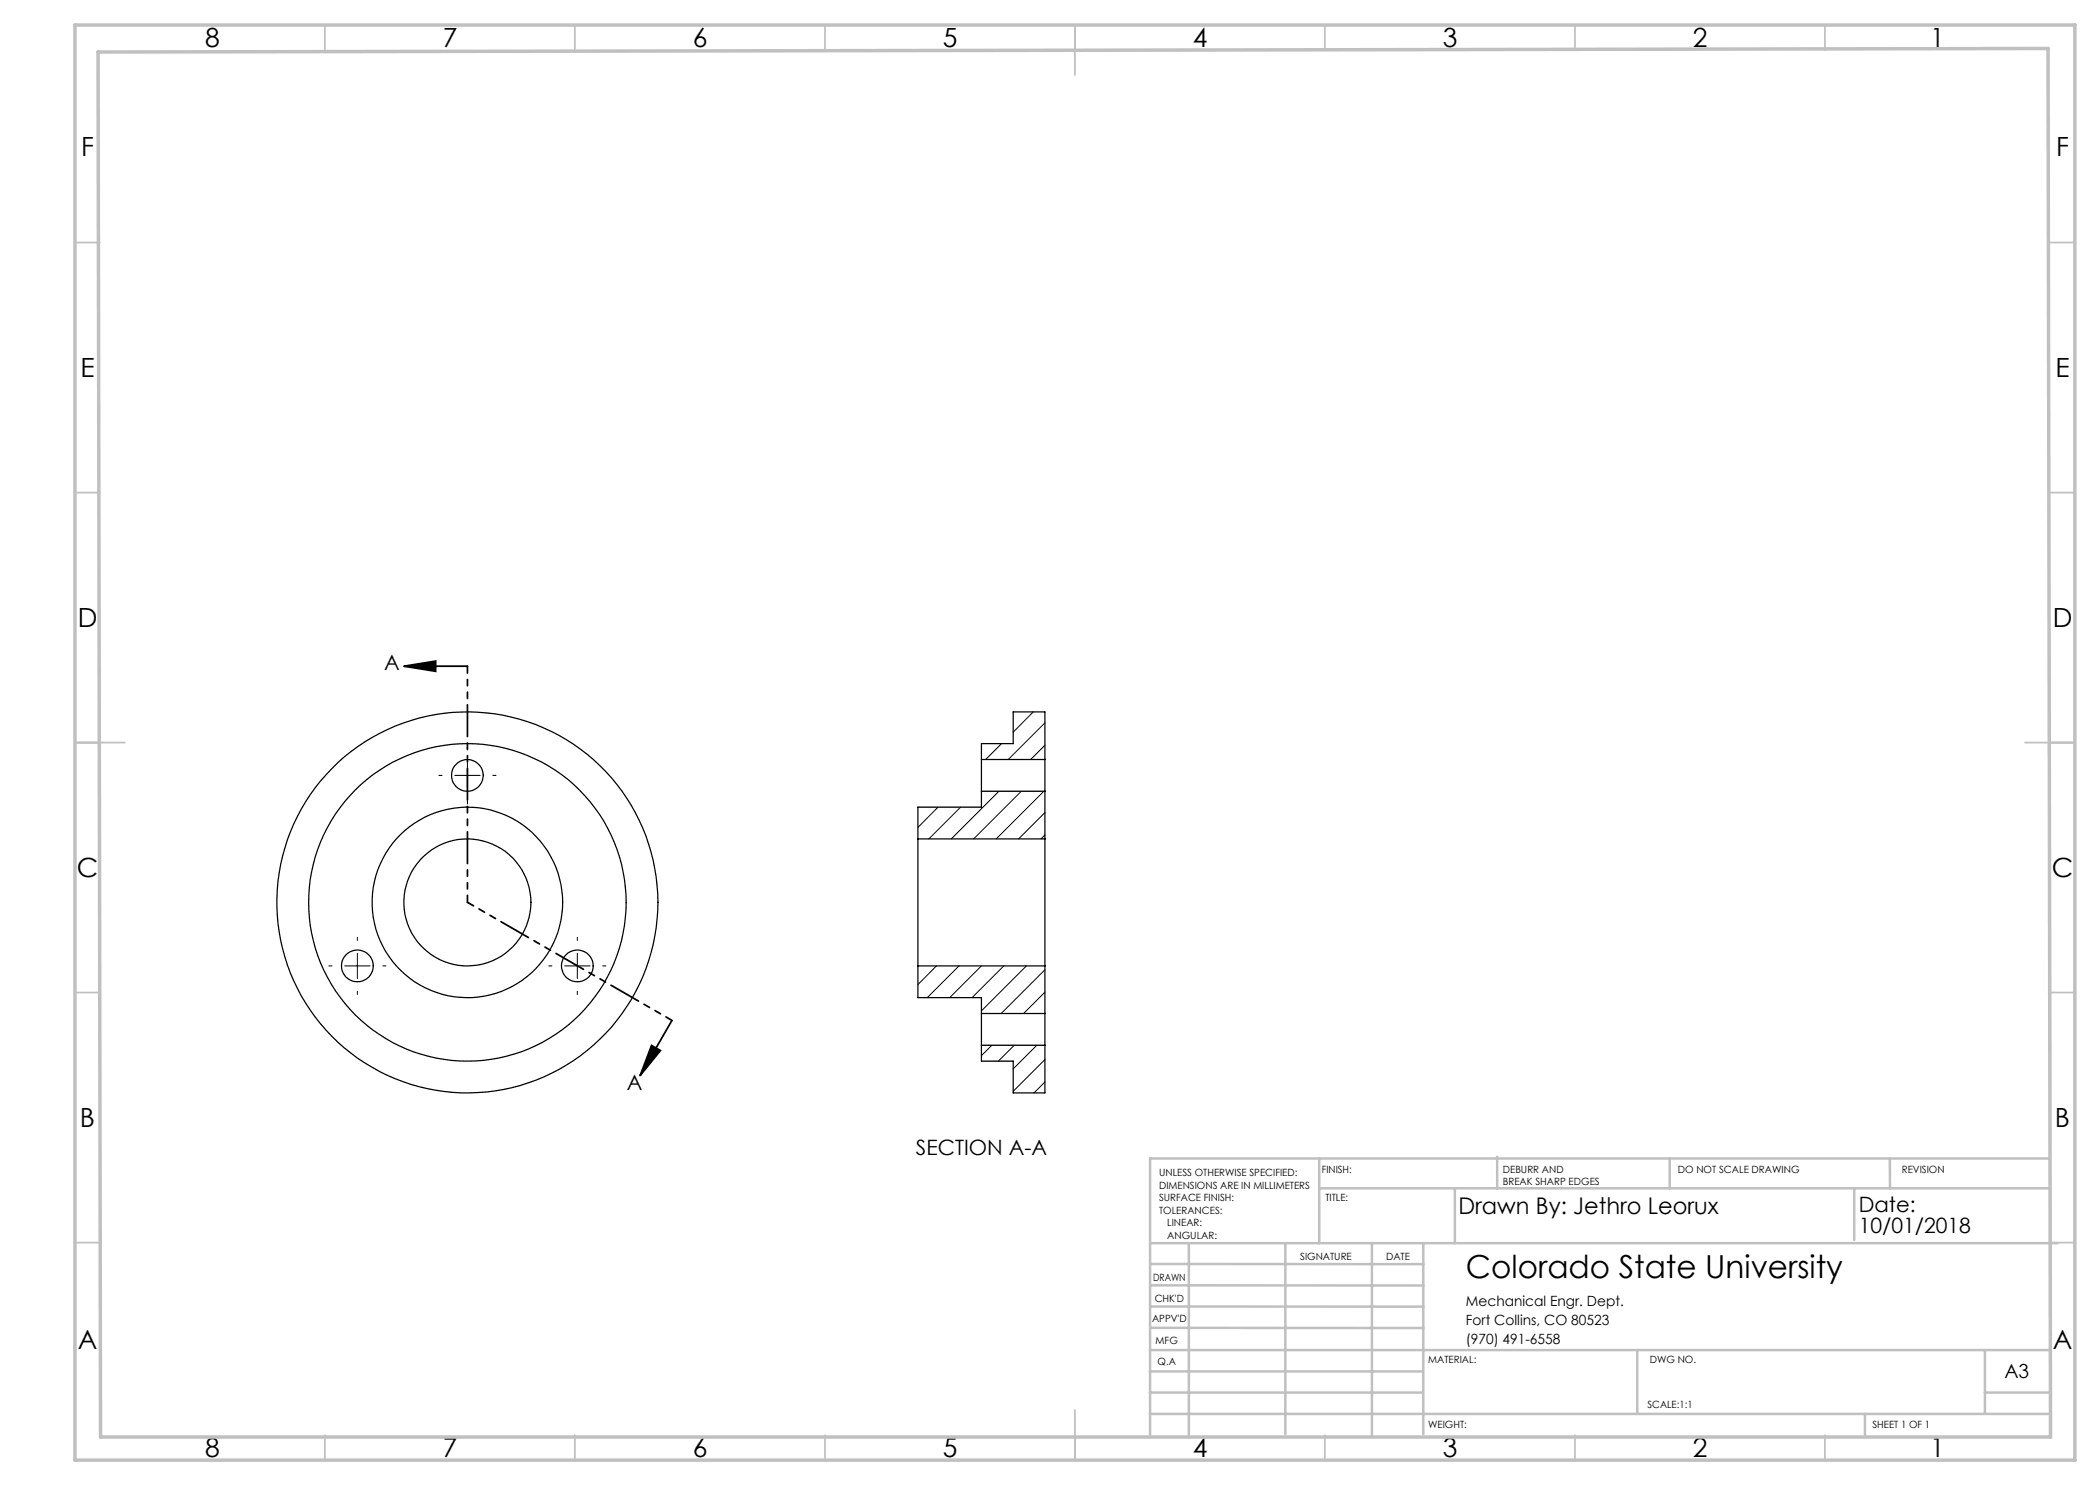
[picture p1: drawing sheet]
<svg xmlns="http://www.w3.org/2000/svg" width="420mm" height="297mm" viewBox="0 0 420 297" stroke-linecap="round" stroke-linejoin="round" font-family="sans-serif">
<path d="M80.8 133.2l6.3-1v2.1zM80.8 133.2h12.7M130.3 209.1l1.8 1-4.1 5zM134.4 204.1l-6.4 11" fill="none" stroke="#000" stroke-width=".35"/>
<g fill="none" stroke="#000" stroke-width=".2">
<path d="M87.8 155.1h.6M90.9 155.1h5.1M93.5 149.4v.6M93.5 152.5v5.1M98.6 155.1h.6M199.8 158.3l-9.5 9.5M200.3 148.7l-3.2 3.2M204.3 158.3l-9.6 9.5M206.7 142.4l-4.1 4M208.8 158.3l-9.6 9.5M209 144.6l-7.4 7.3M209 149l-2.9 2.9"/>
<path d="M93.5 160.2v.6M187.6 161.4l-4 4.1M192.1 161.4l-6.3 6.4M209 162.5l-5.3 5.3M209 167l-.8 .8M65.8 193.2h.6M68.9 193.2h5.1M71.5 187.5v.6M71.5 190.6v5.1M71.5 198.3v.6M76.6 193.2h.6M109.7 193.2h.7"/>
<path d="M112.9 193.2h5.1M115.5 187.5v.6M115.5 190.6v5.1M115.5 198.3v.6M120.5 193.2h.7M187.3 193.2l-3.7 3.7M191.8 193.2l-6.3 6.3M196.3 193.2l-6.4 6.3M200.8 193.2l-6.4 6.3M205.3 193.2l-9 9M209 194l-8.8 8.7M209 198.4l-4.3 4.3"/>
<path d="M198.4 209.1l-2.1 2M202.8 209.1l-3.1 3.1M207.4 209.1l-4.8 4.7M209 211.9l-6.4 6.4M209 216.4l-2.2 2.2"/>
</g>
<path d="M93.5 180.5v-47.3M93.5 180.5l40.9 23.6" fill="none" stroke="#000" stroke-width=".35" stroke-dasharray="6.3 1.3 1.3 1.3 1.3 1.3" stroke-dashoffset="5"/>
<g fill="none" stroke="#c0c0c0" stroke-width=".35">
<path d="M65 5v5M115 5v5M165 5v5M215 5v10M265 5v5M315 5v5M365 5v5M15 48.5h5M410 48.5h5M15 98.5h5M410 98.5h5M15 148.5h10"/>
<path d="M405 148.5h10M15 198.5h5M410 198.5h5M15 248.5h5M410 248.5h5M65 287v5M115 287v5M165 287v5M215 282v10M265 287v5M315 287v5M365 287v5"/>
</g>
<g fill="none" stroke="#c0c0c0" stroke-width=".5">
<path d="M263.8 231.7v16.9M263.8 237.7h146.2M291 237.7v10.9M299.4 231.3v6.4M333.9 231.7v6M370.8 237.7v10.3M378 231.7v6M410 231.7h-180v55.2M230.1 248.6h181.4M230.1 257.1h54.6M230.1 252.8h54.6M237.8 248.8v38.2"/>
<path d="M257.1 248.6v38.2M274.4 248.8v38.2M284.7 248.6v38.2M230 278.5h54.6M230 274.3h54.6M230 270h180M230 265.6h54.7M230.1 261.3h54.6M327.4 270v12.8M397 278.5h13M397 270v12.8M230 282.8h180"/>
<path d="M373 282.8v4.2"/>
</g>
<path d="M15 5h400v287h-400zM19.6 10.4l390-.7 .5 277.7h-390z" fill="none" stroke="#c0c0c0" stroke-width=".7"/>
<path d="M80.8 133.2l6.3-1v2.1zM130.3 209.1l1.8 1-4.1 5z" fill="#000"/>
<g fill="none" stroke="#000" stroke-width=".25">
<path d="M196.3 151.9v6.4M196.3 158.3h12.7M196.3 151.9v-3.2h6.3v-6.3h6.4v9.5M196.3 158.3v3.1h-12.7v6.4M196.3 151.9h12.7M209 151.9v6.4M209 158.3v9.5M183.6 167.8v25.4M183.6 167.8h25.4M209 167.8v25.4M183.6 193.2v6.3h12.7v3.2M183.6 193.2h25.4"/>
<path d="M209 193.2v9.5M196.3 202.7v6.4M196.3 209.1v3.1h6.3v6.4h6.4v-9.5M196.3 202.7h12.7M196.3 209.1h12.7M209 202.7v6.4"/>
<circle cx="93.5" cy="155.1" r="3.2"/>
<circle cx="71.5" cy="193.2" r="3.2"/>
<circle cx="93.5" cy="180.5" r="31.8"/>
<circle cx="93.5" cy="180.5" r="12.7"/>
<circle cx="93.5" cy="180.5" r="19"/>
<circle cx="93.5" cy="180.5" r="38.1"/>
<circle cx="115.5" cy="193.2" r="3.2"/>
</g>
<text font-size="6.3" x="293.2" y="255.5">Colorado State University</text>
<g font-size="5.3">
<text x="41" y="9.5">8</text>
<text x="88.5" y="9.5">7</text>
<text x="138.5" y="9.5">6</text>
<text x="188.5" y="9.5">5</text>
<text x="238.5" y="9.5">4</text>
<text x="288.5" y="9.5">3</text>
<text x="338.5" y="9.5">2</text>
<text x="386" y="9.5">1</text>
<text x="16.2" y="31.2">F</text>
<text x="411.2" y="31.2">F</text>
<text x="16.1" y="75.5">E</text>
<text x="411.1" y="75.5">E</text>
<text x="15.5" y="125.5">D</text>
<text x="410.5" y="125.5">D</text>
<text x="15.4" y="175.5">C</text>
<text x="410.4" y="175.5">C</text>
<text x="16" y="225.5">B</text>
<text x="411" y="225.5">B</text>
<text x="15.5" y="269.8">A</text>
<text x="410.5" y="269.8">A</text>
<text x="41" y="291.5">8</text>
<text x="88.5" y="291.5">7</text>
<text x="138.5" y="291.5">6</text>
<text x="188.5" y="291.5">5</text>
<text x="238.5" y="291.5">4</text>
<text x="288.5" y="291.5">3</text>
<text x="338.5" y="291.5">2</text>
<text x="386" y="291.5">1</text>
</g>
<text font-size="4.6" x="291.7" y="242.7">Drawn By: Jethro Leorux</text>
<g font-size="4.2">
<text x="76.9" y="134">A</text>
<text x="125.4" y="218">A</text>
<text x="183.2" y="231">SECTION A-A</text>
<text x="371.7" y="242.5">Date:</text>
<text x="371.7" y="246.7">10/01/2018</text>
</g>
<text font-size="3.9" x="400.9" y="275.5">A3</text>
<g font-size="2.8">
<text x="293.2" y="261.1">Mechanical Engr. Dept.</text>
<text x="293.2" y="264.9">Fort Collins, CO 80523</text>
<text x="293.2" y="268.7">(970) 491-6558</text>
</g>
<g font-size="2">
<text x="231.8" y="235.2">UNLESS OTHERWISE SPECIFIED:</text>
<text x="231.8" y="237.7">DIMENSIONS ARE IN MILLIMETERS</text>
<text x="264.4" y="234.6">FINISH:</text>
<text x="300.6" y="234.6">DEBURR AND</text>
<text x="300.6" y="237.1">BREAK SHARP EDGES</text>
<text x="335.6" y="234.6">DO NOT SCALE DRAWING</text>
<text x="380.4" y="234.6">REVISION</text>
<text x="231.8" y="240.2">SURFACE FINISH:</text>
<text x="231.8" y="242.7">TOLERANCES:</text>
<text x="233.4" y="245.2">LINEAR:</text>
<text x="265.1" y="240.2">TITLE:</text>
<text x="233.5" y="247.7">ANGULAR:</text>
<text x="260" y="251.9">SIGNATURE</text>
<text x="277.2" y="251.9">DATE</text>
<text x="230.6" y="256.1">DRAWN</text>
<text x="230.9" y="260.3">CHK'D</text>
<text x="230.4" y="264.4">APPV'D</text>
<text x="231.1" y="268.8">MFG</text>
<text x="231.5" y="273">Q.A</text>
<text x="285.6" y="272.5">MATERIAL:</text>
<text x="330" y="272.5">DWG NO.</text>
<text x="329.5" y="281.7">SCALE:1:1</text>
<text x="285.6" y="285.5">WEIGHT:</text>
<text x="374.5" y="285.6">SHEET 1 OF 1</text>
</g>
</svg>
